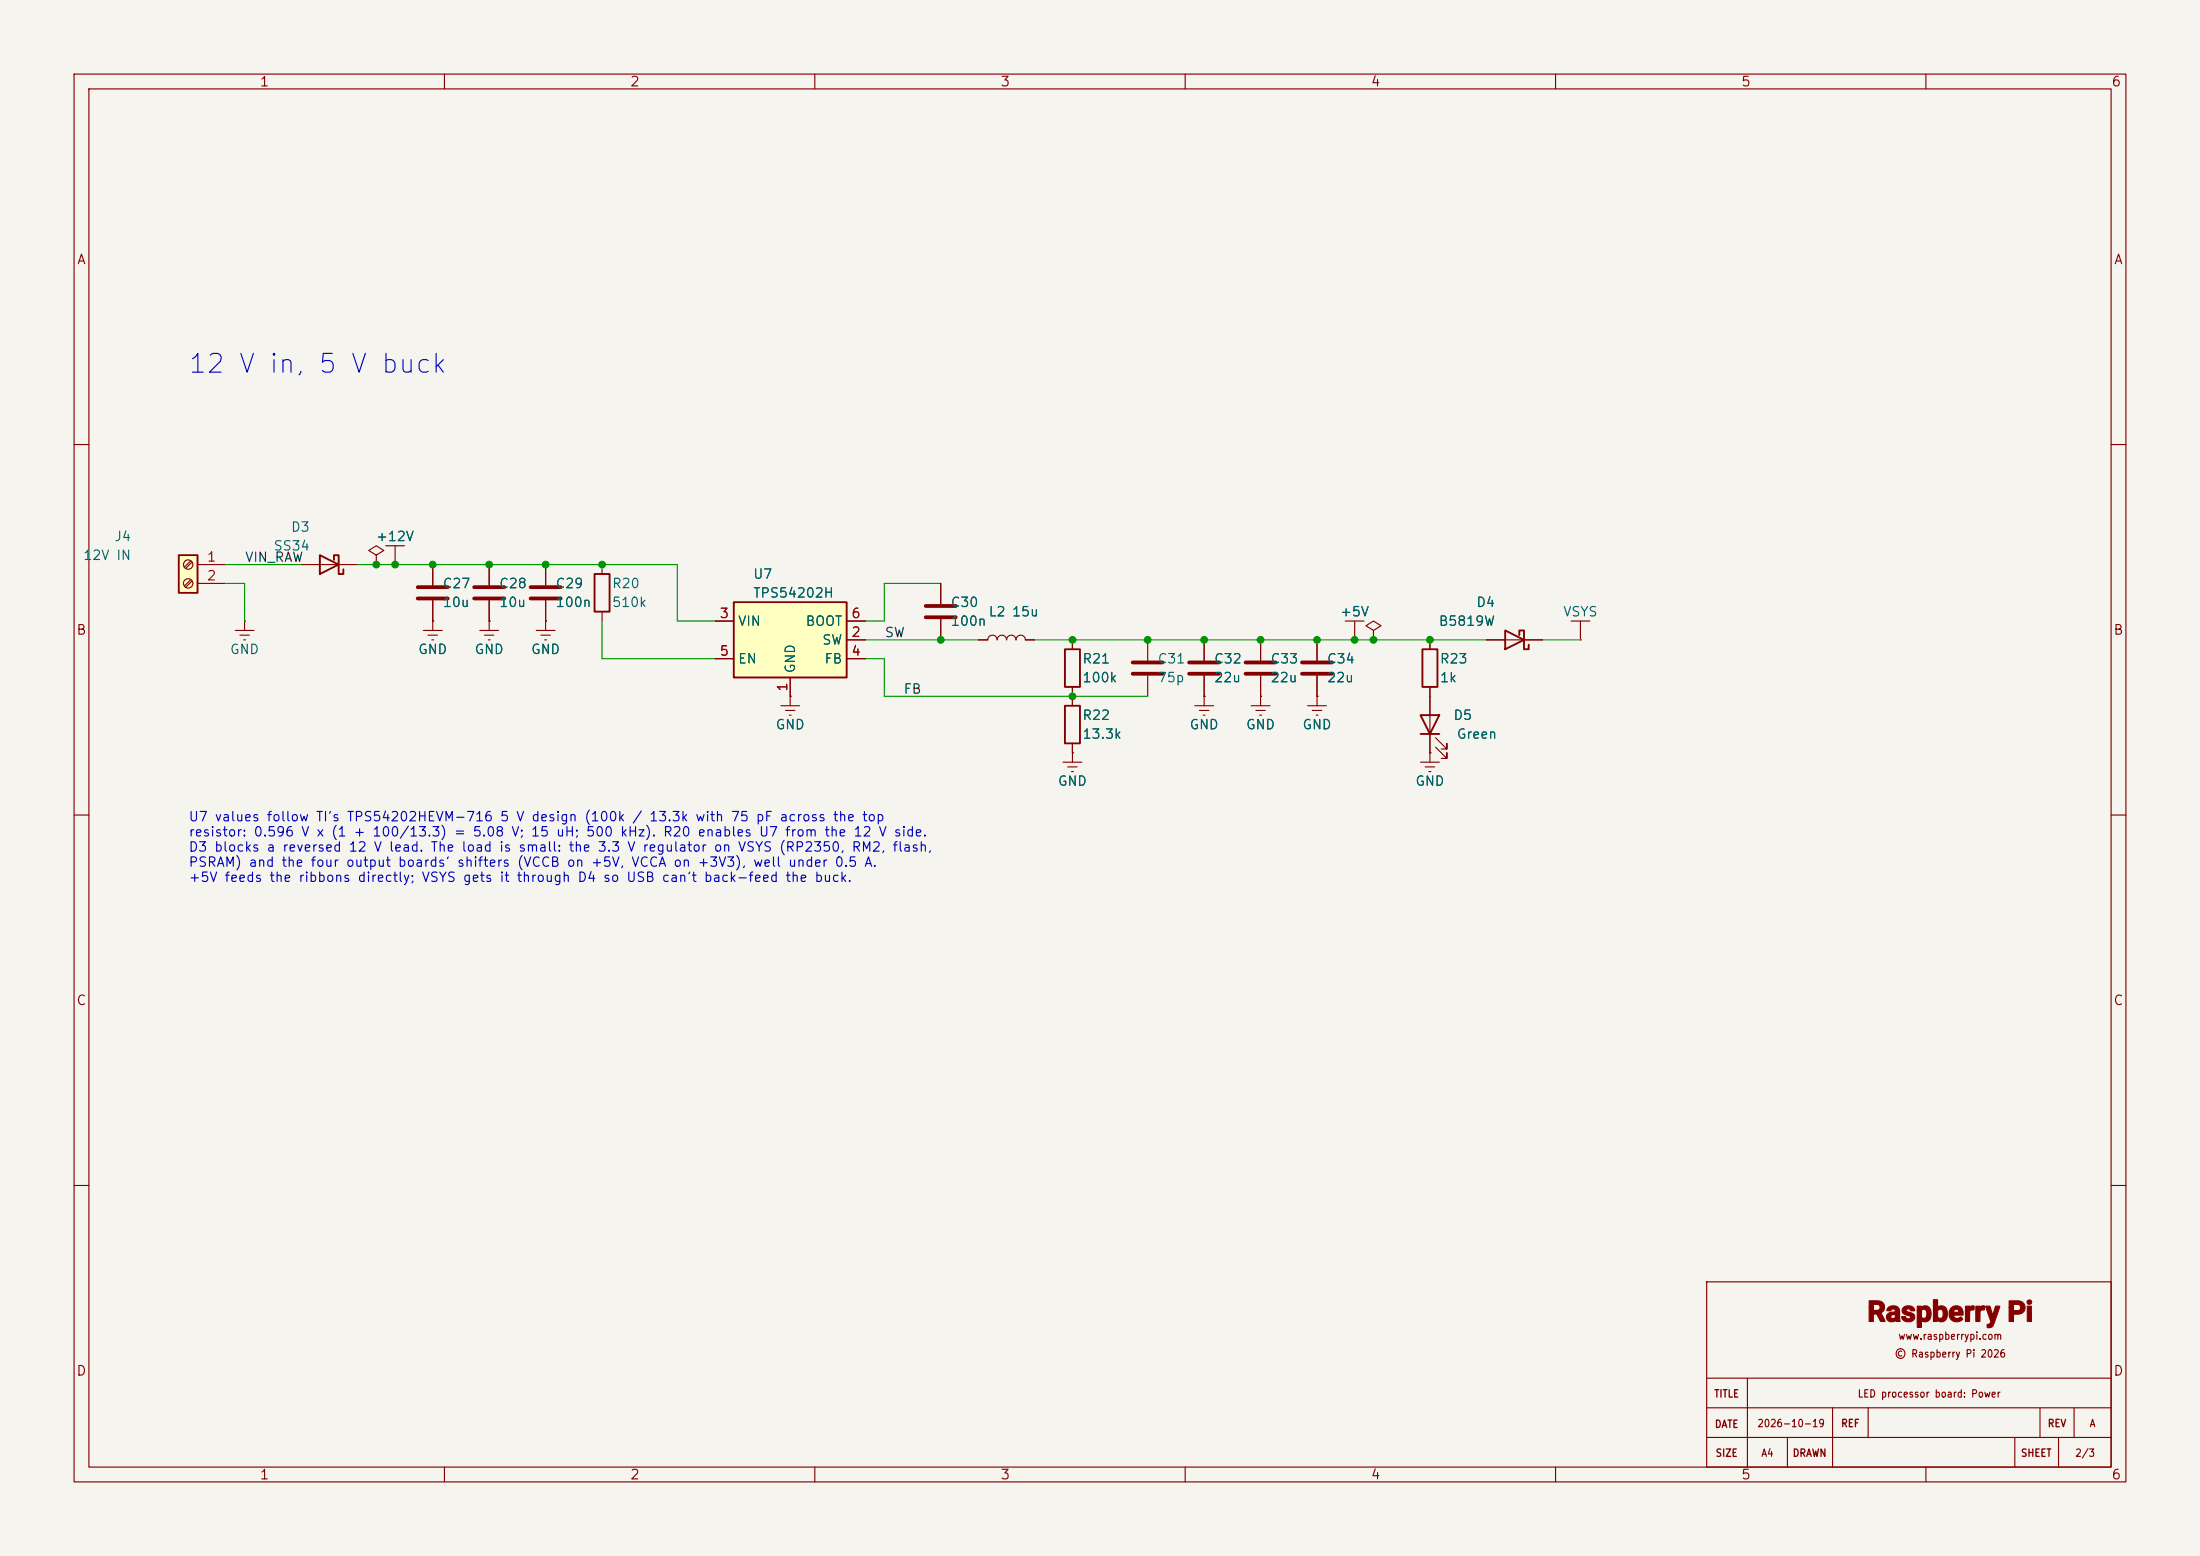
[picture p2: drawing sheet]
<svg xmlns="http://www.w3.org/2000/svg" width="297mm" height="210mm" viewBox="0 0 297 210" stroke-linecap="round" stroke-linejoin="round" font-family="sans-serif">
<path d="M0 0h297v210h-297z" fill="#f5f4ef" stroke="#f5f4ef" stroke-width=".14"/>
<g fill="none" stroke="#840000" stroke-width=".15">
<path d="M10 10h277v190h-277zM12 12h273v186h-273zM60 10v2M110 10v2M160 10v2M210 10v2M260 10v2M10 60h2M285 60h2M144.8 86.4v1.2M144.8 92.7v1.3M170.2 86.4v2.8"/>
<path d="M170.2 91.2v2.8M10 110h2M143.5 102.9h2.5M144.1 103.5h1.3M144.7 104.1h.2M144.8 101.6h.1M144.8 101.6v1.3M285 110h2M10 160h2M230.4 173h54.6v25h-54.6zM285 160h2M60 198v2"/>
<path d="M110 198v2M160 198v2M210 198v2M230.4 186h54.6M230.4 190h54.6M230.4 194h54.6M235.9 186v12M241.3 194v4M247.4 190v8M252.2 190v4M260 198v2M272 194v4"/>
<path d="M275.4 190v4M277.9 194v4M280 190v4"/>
</g>
<g fill="#840000" stroke="#840000" stroke-width=".15">
<path d="M268.1 176.3h.5l.4 1.2 .2-.7a.48 .48 0 0 1 .2-.5 .48 .48 0 0 1 .5 0l-.6 2.1a.7 .7 0 0 1-1 .7v-.3l.3-.1 .2-.3z"/>
<path d="M258.8 176.3h.5l.1 .1a.81 .81 0 0 1 .9 0 .81 .81 0 0 1 .4 .8 .89 .89 0 0 1-1 1.2l-.3-.2v1l-.6-.1v-2.2h.6v.4a.4 .4 0 0 0 .1 .5 .4 .4 0 0 0 .5 .1 .7 .7 0 0 0-.3-1.2l-.3 .2h-.6z"/>
<path d="M254.9 176.5a.92 .92 0 0 1 1.2-.2 .92 .92 0 0 1 .3 1.1l.1 1h-.3a.22 .22 0 0 1-.3-.2 .72 .72 0 0 1-.8 .2 .72 .72 0 0 1-.4-.7h.5a.33 .33 0 0 0 .4 .3 .33 .33 0 0 0 .3-.4v-.2a.43 .43 0 0 0-.7 .3h-.5a.73 .73 0 0 1 .9-.6h.3a.32 .32 0 0 0-.2-.4 .32 .32 0 0 0-.4 .2h-.6z"/>
<path d="M257 176.5a.88 .88 0 0 1 1.5 .4h-.2a.39 .39 0 0 1-.5-.2 .24 .24 0 0 0-.4 0 .24 .24 0 0 0 0 .3l.2 .1a.76 .76 0 0 1 .9 .8 .94 .94 0 0 1-1 .5 .94 .94 0 0 1-.8-.7h.5a.34 .34 0 0 0 .4 .3 .34 .34 0 0 0 .3-.3l-.2-.1a.79 .79 0 0 1-.9-.9z"/>
<path d="M261 175.4h.6v1a.83 .83 0 0 1 1 0 .83 .83 0 0 1 .3 .9 .82 .82 0 0 1-.3 1 .82 .82 0 0 1-1-.1l-.1 .1h-.5v-1.1h.6v.5a.43 .43 0 0 0 .5 .2 .43 .43 0 0 0 .2-.6 .42 .42 0 0 0-.1-.5 .42 .42 0 0 0-.6 .1v.3h-.6z"/>
<path d="M263.5 176.5a.96 .96 0 0 1 1.1-.1 .96 .96 0 0 1 .4 1.1h-1.3a.63 .63 0 0 0 1 .3 .27 .27 0 0 1 .3 .2 .27 .27 0 0 1-.3 .3 1.05 1.05 0 0 1-1.2-.1 1.05 1.05 0 0 1-.3-1.1h1.3a.37 .37 0 0 0-.4-.4 .37 .37 0 0 0-.4 .4h-.5z"/>
<path d="M252.3 175.6h.9a.9 .9 0 0 1 1.1 .3 .9 .9 0 0 1-.2 1.2l-.2 .1 .6 1.1h-.6l-.5-.9-.5-.1v1.1h-.6v-2h.6v.2a.22 .22 0 0 0 0 .3 .22 .22 0 0 0 .3 0 .45 .45 0 0 0 .6-.5 .45 .45 0 0 0-.6-.4h-.3v.4h-.6z"/>
<path d="M265.3 176.3h.6v.2a.33 .33 0 0 1 .3-.3 .33 .33 0 0 1 .3 .2v.4h-.4l-.2 .2v1.3l-.6 .1z"/>
<path d="M266.7 176.3h.6v.2a.39 .39 0 0 1 .6-.2v.5h-.4l-.2 .2v1.3l-.4 .1-.2-.1z"/>
<path d="M271.2 175.6h.7a1.08 1.08 0 0 1 1.4 1.2 1.36 1.36 0 0 1-1.5 .6v1l-.6-.1v-1.8h.6v.4h.4a.46 .46 0 0 0 .6-.4 .46 .46 0 0 0-.7-.5h-.3v.5h-.6z"/>
<path d="M273.7 176.3h.5v2.1l-.5-.1z"/>
<circle cx="274" cy="175.8" r=".3"/>
</g>
<path d="M168.1 89.4h4.1M168.1 90.9h4.1" fill="none" stroke="#840000" stroke-width=".51"/>
<path d="M143.8 87.6h2v5.1h-2z" fill="none" stroke="#840000" stroke-width=".25"/>
<path d="M99.1 81.3h15.2v10.1h-15.2z" fill="#ffffc2"/>
<path d="M43.2 74.9l2.5 1.3-2.5 1.3zM45.1 75.6v-.7h.6v2.6h.7v-.7M80.3 77.5h2v5.1h-2zM99.1 81.3h15.2v10.1h-15.2zM143.8 95.3h2v5h-2zM191.8 96.5h2.5l-1.3 2.6zM191.8 99.1h2.5M192 87.6h2.1v5.1h-2.1zM203.2 85.1l2.5 1.3-2.5 1.2zM205.1 85.7v-.6h.6v2.5h.7v-.6" fill="none" stroke="#840000" stroke-width=".25"/>
<g fill="none" stroke="#840000" stroke-width=".15">
<path d="M40.6 76.2h7.7M50.8 74.9l1-.6-1-.6-1 .6 1 .6v1.3M50.8 76.2h.1M52.1 73.7h2.5M53.3 76.2h.1M53.3 73.7v2.5M58.4 76.2v2.8M73.7 76.2v2.8M81.3 76.2v1.3M31.7 85.1h2.6M32.4 85.7h1.3M32.9 86.4h.2"/>
<path d="M33 83.8h.1M33 83.8v1.3M57.1 85.1h2.6M57.8 85.7h1.3M58.3 86.4h.2M58.4 83.8h.1M58.4 81v4.1M64.8 85.1h2.5M65.4 85.7h1.3M65.9 86.4h.3M66 83.8h.1M66 83.8v1.3"/>
<path d="M72.4 85.1h2.5M73 85.7h1.3M73.5 86.4h.3M73.7 83.8h.1M73.7 81v4.1M81.3 82.6v1.2M96.5 83.8h2.6M96.5 88.9h2.6M105.4 95.3h2.5M106 95.9h1.3M106.6 96.5h.2M106.7 94h.1"/>
<path d="M106.7 91.4v3.9M114.3 86.4h2.5M114.3 83.8h2.5M114.3 88.9h2.5M132.1 86.4h1.2a.64 .64 0 0 1 .7-.7 .64 .64 0 0 1 .6 .7 .64 .64 0 0 1 .7-.7 .64 .64 0 0 1 .6 .7 .64 .64 0 0 1 .6-.7 .64 .64 0 0 1 .7 .7 .64 .64 0 0 1 .6-.7 .64 .64 0 0 1 .6 .7h1.3M144.8 94v1.3M154.9 86.4v2.8M154.9 91.2v2.8M161.3 95.3h2.5M161.9 95.9h1.3M162.4 96.5h.3M162.6 94h.1"/>
<path d="M162.6 86.4v2.8M162.6 91.2v4.1M168.9 95.3h2.5M169.5 95.9h1.3M170.1 96.5h.2M170.2 94h.1M170.2 94v1.3M176.5 95.3h2.6M177.2 95.9h1.2M177.7 96.5h.2M177.8 94h.1M177.8 86.4v2.8"/>
<path d="M177.8 91.2v4.1M181.6 83.8h2.5M182.9 86.4h.1M182.9 83.8v2.6M185.4 85.1l1-.6-1-.7-1 .7 1 .6v1.3M185.4 86.4h.1M193 86.4v1.2M193 92.7v10.2M193.8 99.6l1.5 1.5v-.8v.8h-.7M200.7 86.4h7.6M212.1 83.8h2.5M213.4 86.4h.1"/>
<path d="M213.4 83.8v2.6M144.8 100.3v1.3M191.8 102.9h2.5M192.4 103.5h1.3M192.9 104.1h.3M193 101.6h.1M193.8 100.8l1.5 1.6v-.8v.8h-.7"/>
</g>
<path d="M56.4 79.2h4.1M71.6 79.2h4.1M56.4 80.8h4.1M71.6 80.8h4.1M152.9 89.4h4.1M152.9 90.9h4.1M160.5 89.4h4.1M160.5 90.9h4.1M175.8 89.4h4M175.8 90.9h4" fill="none" stroke="#840000" stroke-width=".51"/>
<path d="M24.1 74.9h2.6v5.1h-2.6z" fill="#ffffc2"/>
<path d="M24.1 74.9h2.6v5.1h-2.6z" fill="none" stroke="#840000" stroke-width=".25"/>
<g fill="none" stroke="#840000" stroke-width=".15">
<path d="M25.8 75.7l-.9 .8M25.8 78.2l-.9 .9M25.9 75.9l-.8 .8M25.9 78.4l-.8 .8M26.7 76.2h3.8M26.7 78.7h3.8M50.8 76.2h.1M53.3 76.2h.1M58.4 76.2v2.8M66 76.2v2.8M73.7 76.2v2.8M127 78.7v2.8"/>
<path d="M58.4 83.8h.1M58.4 81v2.8M66 83.8h.1M66 81v2.8M73.7 83.8h.1M73.7 81v2.8M96.5 83.8h2.6M96.5 88.9h2.6M106.7 94h.1M106.7 91.4v2.6M114.3 86.4h2.5M114.3 83.8h2.5"/>
<path d="M114.3 88.9h2.5M127 83.6v2.8M132.1 86.4h1.2M138.4 86.4h1.3M144.8 86.4v1.2M144.8 92.7v2.6M162.6 94h.1M162.6 86.4v2.8M162.6 91.2v2.8M170.2 94h.1M170.2 86.4v2.8M170.2 91.2v2.8"/>
<path d="M177.8 94h.1M177.8 86.4v2.8M177.8 91.2v2.8M182.9 86.4h.1M185.4 86.4h.1M193 86.4v1.2M193 92.7v3.8M193 99.1v2.5M200.7 86.4h2.5M205.7 86.4h2.6M144.8 101.6h.1M144.8 100.3v1.3"/>
<path d="M193 101.6h.1"/>
<circle cx="25.4" cy="78.7" r=".63"/>
<circle cx="25.4" cy="76.2" r=".63"/>
</g>
<path d="M64 79.2h4.1M64 80.8h4.1M125 81.8h4M125 83.3h4" fill="none" stroke="#840000" stroke-width=".51"/>
<path d="M30.5 78.7h2.5v5.1M30.5 76.2h10.1M48.3 76.2h43.1v7.6h5.1M127 78.7h-7.6v5.1h-2.6M81.3 83.8v5.1h15.2M116.8 88.9h2.6v5.1h35.5M116.8 86.4h15.3M139.7 86.4h61M208.3 86.4h5.1" fill="none" stroke="#009600" stroke-width=".15"/>
<g fill="#009600" stroke="#009600" stroke-width=".14">
<circle cx="53.3" cy="76.2" r=".46"/>
<circle cx="50.8" cy="76.2" r=".46"/>
<circle cx="58.4" cy="76.2" r=".46"/>
<circle cx="66" cy="76.2" r=".46"/>
<circle cx="73.7" cy="76.2" r=".46"/>
<circle cx="81.3" cy="76.2" r=".46"/>
<circle cx="177.8" cy="86.4" r=".46"/>
<circle cx="185.4" cy="86.4" r=".46"/>
<circle cx="182.9" cy="86.4" r=".46"/>
<circle cx="193" cy="86.4" r=".46"/>
<circle cx="170.2" cy="86.4" r=".46"/>
<circle cx="162.6" cy="86.4" r=".46"/>
<circle cx="144.8" cy="86.4" r=".46"/>
<circle cx="144.8" cy="94" r=".46"/>
<circle cx="154.9" cy="86.4" r=".46"/>
<circle cx="127" cy="86.4" r=".46"/>
</g>
<text font-size="2.5" fill="#0000c2" x="25.2" y="51">12 V in, 5 V buck</text>
<g font-size="1.3" fill="#840000">
<text x="35" y="12">1</text>
<text x="85" y="12">2</text>
<text x="135" y="12">3</text>
<text x="185" y="12">4</text>
<text x="235" y="12">5</text>
<text x="285" y="12">6</text>
<text x="10.3" y="36">A</text>
<text x="285.3" y="36">A</text>
<text x="10.2" y="86">B</text>
<text x="285.2" y="86">B</text>
<text x="10.2" y="136">C</text>
<text x="285.2" y="136">C</text>
<text x="10.2" y="186">D</text>
<text x="285.2" y="186">D</text>
<text x="35" y="200">1</text>
<text x="85" y="200">2</text>
<text x="135" y="200">3</text>
<text x="185" y="200">4</text>
<text x="235" y="200">5</text>
<text x="285" y="200">6</text>
</g>
<g font-size="1.3" fill="#006464">
<text x="11.1" y="75.9">12V IN</text>
<text x="15.4" y="73.4">J4</text>
<text x="36.8" y="74.6">SS34</text>
<text x="39.2" y="72.1">D3</text>
<text x="50.7" y="73.4">+12V</text>
<text x="59.7" y="79.7">C27</text>
<text x="59.7" y="82.2">10u</text>
<text x="67.3" y="79.7">C28</text>
<text x="67.3" y="82.2">10u</text>
<text x="74.9" y="79.7">C29</text>
<text x="74.9" y="82.2">100n</text>
<text x="82.5" y="79.7">R20</text>
<text x="82.5" y="82.2">510k</text>
<text x="101.6" y="78.4">U7</text>
<text x="101.6" y="81">TPS54202H</text>
<text x="128.3" y="82.2">C30</text>
<text x="133.4" y="83.5">L2</text>
<text x="136.5" y="83.5">15u</text>
<text x="180.8" y="83.5">+5V</text>
<text x="199.2" y="82.2">D4</text>
<text x="210.9" y="83.5">VSYS</text>
<text x="31" y="88.6">GND</text>
<text x="56.4" y="88.6">GND</text>
<text x="64" y="88.6">GND</text>
<text x="71.6" y="88.6">GND</text>
<text x="99.5" y="84.8">VIN</text>
<text x="99.5" y="89.9">EN</text>
<text x="108.7" y="84.8">BOOT</text>
<text x="110.9" y="87.3">SW</text>
<text x="111.2" y="89.9">FB</text>
<text x="128.3" y="84.8">100n</text>
<text x="146" y="89.9">R21</text>
<text x="156.2" y="89.9">C31</text>
<text x="163.8" y="89.9">C32</text>
<text x="171.4" y="89.9">C33</text>
<text x="179.1" y="89.9">C34</text>
<text x="194.1" y="84.8">B5819W</text>
<text x="194.3" y="89.9">R23</text>
<text x="107.6" y="91" transform="rotate(-90 107.6 91)">GND</text>
<text x="146" y="92.4">100k</text>
<text x="156.2" y="92.4">75p</text>
<text x="163.8" y="92.4">22u</text>
<text x="171.4" y="92.4">22u</text>
<text x="179.1" y="92.4">22u</text>
<text x="194.3" y="92.4">1k</text>
<text x="104.6" y="98.8">GND</text>
<text x="146" y="97.5">R22</text>
<text x="146" y="100">13.3k</text>
<text x="160.5" y="98.8">GND</text>
<text x="168.1" y="98.8">GND</text>
<text x="175.7" y="98.8">GND</text>
<text x="196.1" y="97.5">D5</text>
<text x="196.6" y="100">Green</text>
<text x="142.7" y="106.4">GND</text>
<text x="191" y="106.4">GND</text>
</g>
<g font-size="1.3" fill="#a90000">
<text x="27.8" y="76.1">1</text>
<text x="27.8" y="78.7">2</text>
<text x="97.1" y="83.7">3</text>
<text x="114.8" y="83.7">6</text>
<text x="97.1" y="88.8">5</text>
<text x="114.8" y="86.3">2</text>
<text x="114.8" y="88.8">4</text>
<text x="106.6" y="93.4" transform="rotate(-90 106.6 93.4)">1</text>
</g>
<g font-size="1.3" fill="#0f0f0f">
<text x="33" y="76.2">VIN_RAW</text>
<text x="119.4" y="86.3">SW</text>
<text x="121.9" y="93.9">FB</text>
</g>
<g font-size="1.3" fill="#0000c2">
<text x="25.4" y="111.2">U7 values follow TI's TPS54202HEVM-716 5 V design (100k / 13.3k with 75 pF across the top</text>
<text x="25.4" y="113.2">resistor: 0.596 V x (1 + 100/13.3) = 5.08 V; 15 uH; 500 kHz). R20 enables U7 from the 12 V side.</text>
<text x="25.4" y="115.3">D3 blocks a reversed 12 V lead. The load is small: the 3.3 V regulator on VSYS (RP2350, RM2, flash,</text>
<text x="25.4" y="117.3">PSRAM) and the four output boards' shifters (VCCB on +5V, VCCA on +3V3), well under 0.5 A.</text>
<text x="25.4" y="119.4">+5V feeds the ribbons directly; VSYS gets it through D4 so USB can't back-feed the buck.</text>
</g>
<g font-size="1" fill="#840000">
<text x="255.7" y="183.5">© Raspberry Pi 2026</text>
<text x="256.2" y="181.1">www.raspberrypi.com</text>
<text x="231.3" y="188.9">TITLE</text>
<text x="250.7" y="188.9">LED processor board: Power</text>
<text x="231.4" y="193">DATE</text>
<text x="231.5" y="196.9">SIZE</text>
<text x="237.2" y="192.9">2026-10-19</text>
<text x="237.7" y="196.9">A4</text>
<text x="241.9" y="196.9">DRAWN</text>
<text x="248.5" y="192.9">REF</text>
<text x="272.8" y="196.9">SHEET</text>
<text x="276.4" y="192.9">REV</text>
<text x="280.1" y="196.9">2/3</text>
<text x="282" y="192.9">A</text>
</g>
</svg>
